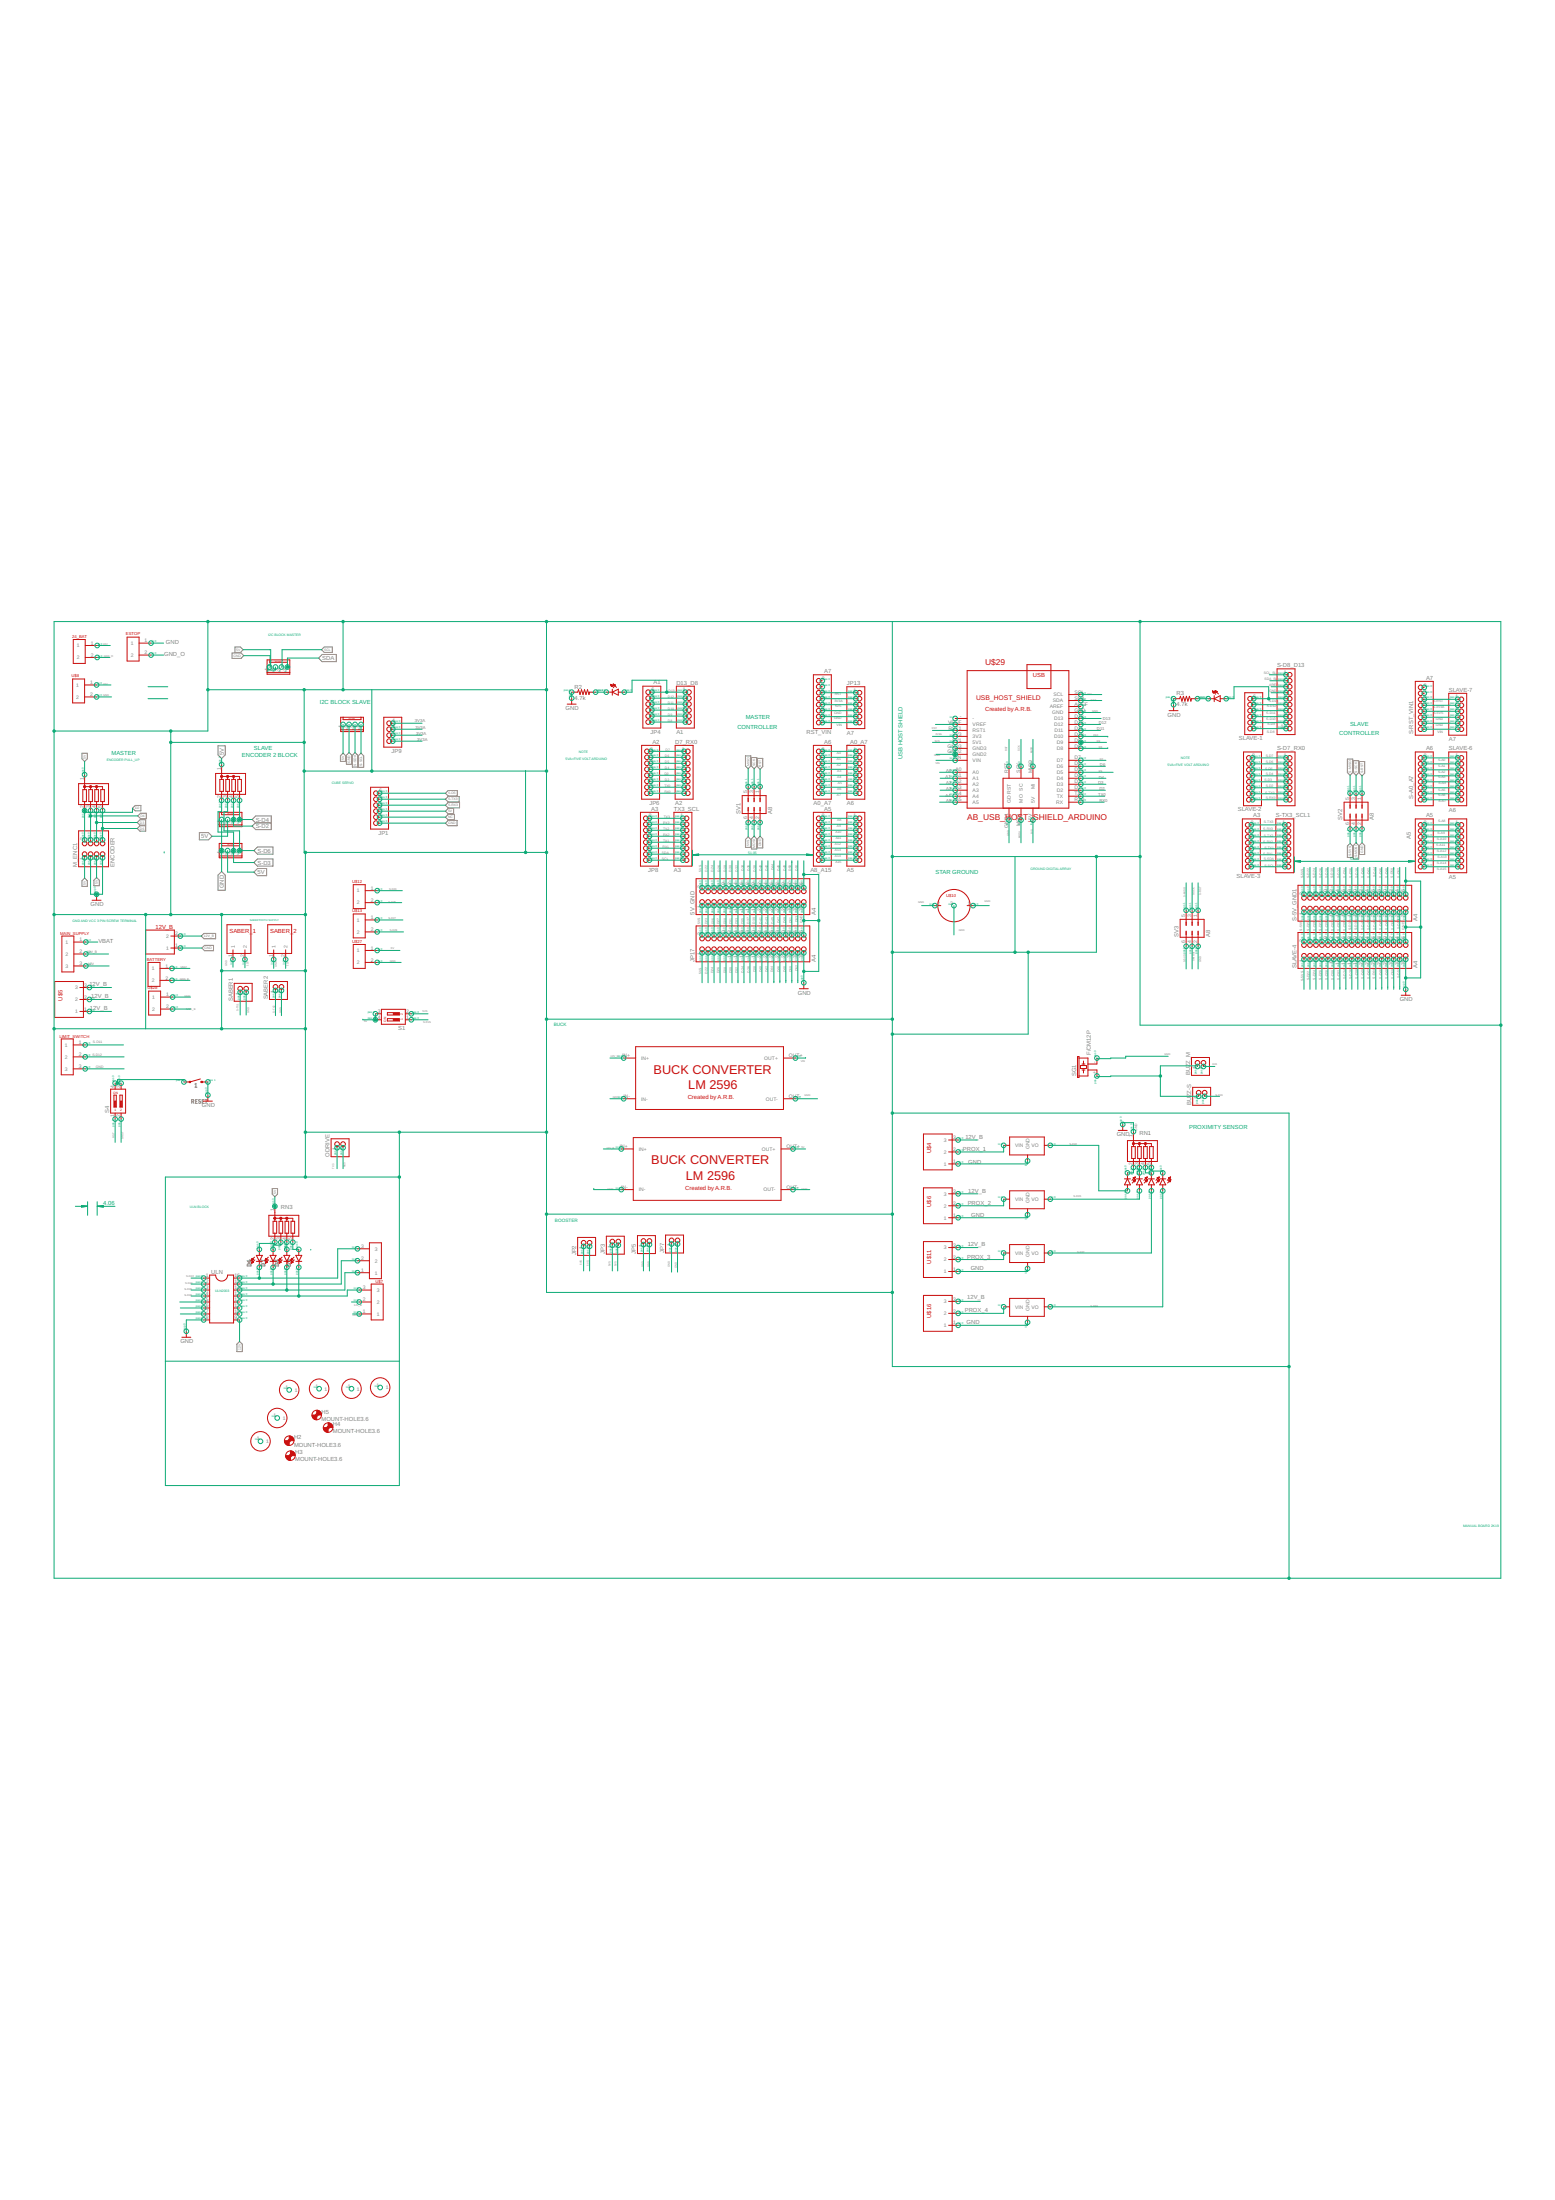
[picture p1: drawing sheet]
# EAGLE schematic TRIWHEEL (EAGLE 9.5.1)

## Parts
5V_GND  A4  PINHD-2X18  [2X18]
12V_B  AB_RIGHT_TER_BLK  [AB_RIGHT_TER_BLK]
24_BAT  AB_SCREW_TERMINAL_5MM_2PIN  [AB_SCREW_TERMINAL_5MM_2PIN]
_A0_A7  A6  PINHD-1X8  [1X08]
A0_A7  A6  PINHD-1X8  [1X08]
A5  A5  PINHD-1X8  [1X08]
A8_A15  A5  PINHD-1X8  [1X08]
BATTERY  AB_SCREW_TERMINAL_5MM_2PIN  [AB_SCREW_TERMINAL_5MM_2PIN]
BUZZ-S  PINHD-1X2  [1X02]
BUZZ_M  PINHD-1X2  [1X02]
D1  LED-3MM-NO_SILK  [LED_3MM-NS]
D2  LED-3MM-NO_SILK  [LED_3MM-NS]
D3  LED-3MM-NO_SILK  [LED_3MM-NS]
D4  LED-3MM-NO_SILK  [LED_3MM-NS]
D5  LED-3MM-NO_SILK  [LED_3MM-NS]
D6  LED-3MM-NO_SILK  [LED_3MM-NS]
D7  LED-3MM-NO_SILK  [LED_3MM-NS]
D7_RX0  A2  PINHD-1X8  [1X08]
D8  LED-3MM-NO_SILK  [LED_3MM-NS]
D9  LED-3MM-NO_SILK  [LED_3MM-NS]
D13  LED-3MM-NO_SILK  [LED_3MM-NS]
D13_D8  A1  PINHD-1X6  [1X06]
ESTOP  AB_SCREW_TERMINAL_5MM_2PIN  [AB_SCREW_TERMINAL_5MM_2PIN]
H2  MOUNT-HOLE3.6  [3,6]
H3  MOUNT-HOLE3.6  [3,6]
H4  MOUNT-HOLE3.6  [3,6]
H5  MOUNT-HOLE3.6  [3,6]
IMU_BLOCK  AB_4PIN_LOC_CONNECTOR  [AB_4PIN_LOC_CONNECTOR]
IMU_BLOCK-M  AB_4PIN_LOC_CONNECTOR  [AB_4PIN_LOC_CONNECTOR]
JP  A5  PINHD-1X8  [1X08]
JP1  PINHD-1X6  [1X06]
JP2  PINHD-1X2  [1X02]
JP3  PINHD-1X2  [1X02]
JP4  A1  PINHD-1X6  [1X06]
JP5  PINHD-1X2  [1X02]
JP6  A2  PINHD-1X8  [1X08]
JP7  PINHD-1X2  [1X02]
JP8  A3  PINHD-1X8  [1X08]
JP9  PINHD-1X4  [1X04]
JP13  A7  PINHD-1X6  [1X06]
JP17  A4  PINHD-2X18  [2X18]
LIMIT_SWITCH  AB_SCREW_TER_5MM_3PIN  [AB_SCREW_TER_5MM_3PIN]
M_ENC1  ENCODER  PINHD-2X4  [2X04]
MAIN_SUPPLY  AB_SCREW_TER_5MM_3PIN  [AB_SCREW_TER_5MM_3PIN]
MAIN_SUPPLY1  AB_SCREW_TER_5MM_3PIN  [AB_SCREW_TER_5MM_3PIN]
ODRIVE  PINHD-1X2  [1X02]
PULL_RESISTOR-M  G04R  [SIL5]
R2  4.7k  R-US_0204/7  [0204/7]
R3  4.7k  R-US_0204/7  [0204/7]
RESET  1  MOMENTARY-SWITCH-SPST-PTH-6.0MM  [TACTILE_SWITCH_PTH_6.0MM]
RN1  G04R  [SIL5]
RN3  G04R  [SIL5]
RST_VIN  A7  PINHD-1X8  [1X08]
S1  DIP02YL  [DIP02YL]
S4  DIP02YL  [DIP02YL]
S-5V_GND1  A4  PINHD-2X18  [2X18]
S-A0_A7  A6  PINHD-1X8  [1X08]
S-D7_RX0  A2  PINHD-1X8  [1X08]
S-D8_D13  PINHD-1X10  [1X10]
S-ENC  G04R  [SIL5]
S-RST_VIN1  A7  PINHD-1X8  [1X08]
S-TX3_SCL1  A3  PINHD-1X8  [1X08]
S_A8_A15  A5  PINHD-1X8  [1X08]
SABER1  PINHD-1X2  [1X02]
SABER2  PINHD-1X2  [1X02]
SABER_1  AB_RIGHT_TER_BLK  [AB_RIGHT_TER_BLK]
SABER_2  AB_RIGHT_TER_BLK  [AB_RIGHT_TER_BLK]
SG1  F/CM12P  [F/CM12P]
SLAVE-1  A1  PINHD-1X6  [1X06]
SLAVE-2  A2  PINHD-1X8  [1X08]
SLAVE-3  A3  PINHD-1X8  [1X08]
SLAVE-4  A4  PINHD-2X18  [2X18]
SLAVE-6  A6  PINHD-1X8  [1X08]
SLAVE-7  A7  PINHD-1X6  [1X06]
SV1  A8  MA03-2  [MA03-2]
SV2  A8  MA03-2  [MA03-2]
SV3  A8  MA03-2  [MA03-2]
TX3_SCL  A3  PINHD-1X8  [1X08]
U$1  AB_LM2596_BUCK_CONVERTER  [AB_LM2596_BUCK_CONVERTER]
U$2  AB_LM2596_BUCK_CONVERTER  [AB_LM2596_BUCK_CONVERTER]
U$4  AB_RIGHT_TER_BLK_3PIN  [AB_RIGHT_TER_BLK_3PIN]
U$5  AB_RIGHT_TER_BLK_3PIN  [AB_RIGHT_TER_BLK_3PIN]
U$6  AB_RIGHT_TER_BLK_3PIN  [AB_RIGHT_TER_BLK_3PIN]
U$7  AB_SCREW_TER_5MM_3PIN  [AB_SCREW_TER_5MM_3PIN]
U$8  AB_SCREW_TERMINAL_5MM_2PIN  [AB_SCREW_TERMINAL_5MM_2PIN]
U$9  AB_PLATED_DRILL_160MIL  [AB_PLATED_DRILL_160MIL]
U$10  AB_JOINT_GND  [AB_JOINT_GND]
U$11  AB_RIGHT_TER_BLK_3PIN  [AB_RIGHT_TER_BLK_3PIN]
U$12  AB_SCREW_TERMINAL_5MM_2PIN  [AB_SCREW_TERMINAL_5MM_2PIN]
U$13  AB_SCREW_TERMINAL_5MM_2PIN  [AB_SCREW_TERMINAL_5MM_2PIN]
U$15  AB_PLATED_DRILL_160MIL  [AB_PLATED_DRILL_160MIL]
U$16  AB_RIGHT_TER_BLK_3PIN  [AB_RIGHT_TER_BLK_3PIN]
U$17  AB_7805_FLAT  [AB_7805_FLAT]
U$18  AB_7805_FLAT  [AB_7805_FLAT]
U$19  AB_7805_FLAT  [AB_7805_FLAT]
U$20  AB_7805_FLAT  [AB_7805_FLAT]
U$21  en1  AB_4PIN_LOC_CONNECTOR  [AB_4PIN_LOC_CONNECTOR]
U$22  en2  AB_4PIN_LOC_CONNECTOR  [AB_4PIN_LOC_CONNECTOR]
U$23  AB_PLATED_DRILL_160MIL  [AB_PLATED_DRILL_160MIL]
U$24  AB_PLATED_DRILL_160MIL  [AB_PLATED_DRILL_160MIL]
U$25  AB_PLATED_DRILL_160MIL  [AB_PLATED_DRILL_160MIL]
U$26  AB_PLATED_DRILL_160MIL  [AB_PLATED_DRILL_160MIL]
U$27  AB_SCREW_TERMINAL_5MM_2PIN  [AB_SCREW_TERMINAL_5MM_2PIN]
U$28  AB_SCREW_TERMINAL_5MM_2PIN  [AB_SCREW_TERMINAL_5MM_2PIN]
U$29  AB_USB_HOST_SHIELD_ARDUINO  [AB_USB_HOST_SHIELD_ARDUINO]
ULN  DIL16  [DIL16]

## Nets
3V3A [nrf]: JP9.1 JP9.2 JP9.3 JP9.4 JP13.2 RST_VIN.5 U$29.3V3
5V [5v]: IMU_BLOCK-M.4 IMU_BLOCK.4 JP1.3 M_ENC1.1 M_ENC1.5 PULL_RESISTOR-M.1 RN3.1 S1.3 S1.4 S-ENC.1 U$2.OUT+ U$21.3 U$22.3 U$27.1
5VS [signal]: 5V_GND.1 5V_GND.2 JP2.1 JP2.2 JP3.1 JP3.2 JP13.3 JP17.1 JP17.2 RST_VIN.4 S1.2 SV1.6 U$29.5V U$29.5V1
12V: MAIN_SUPPLY.3 SABER_1.2 SABER_2.2 ULN.9
12V_B: 12V_B.2 MAIN_SUPPLY1.1 MAIN_SUPPLY1.2 MAIN_SUPPLY.2 U$1.IN+ U$2.IN+ U$4.3 U$5.1 U$5.2 U$5.3 U$6.3 U$11.3 U$16.3
24V: 24_BAT.1 U$8.1
A0 [arduino]: _A0_A7.1 A0_A7.8 U$29.A0
A1 [arduino]: _A0_A7.2 A0_A7.7 U$29.A1
A2 [arduino]: _A0_A7.3 A0_A7.6 U$29.A2
A3 [arduino]: _A0_A7.4 A0_A7.5 U$29.A3
A4 [arduino]: _A0_A7.5 A0_A7.4 U$29.A4
A5 [arduino]: _A0_A7.6 A0_A7.3 U$29.A5
A6 [arduino]: _A0_A7.7 A0_A7.2
A7 [arduino]: _A0_A7.8 A0_A7.1
A8 [arduino]: A8_A15.8 JP.1
A9 [arduino]: A8_A15.7 JP.2
A10 [arduino]: A8_A15.6 JP.3
A11 [arduino]: A8_A15.5 JP.4
A12 [arduino]: A8_A15.4 JP.5
A13 [arduino]: A8_A15.3 JP.6
A14 [arduino]: A8_A15.2 JP.7
A15 [arduino]: A8_A15.1 JP.8
AREF [signal-2]: S-D8_D13.3
D2 [arduino]: D7_RX0.6 JP6.3 M_ENC1.2 PULL_RESISTOR-M.2 U$29.D2
D3 [arduino]: D7_RX0.5 JP6.4 M_ENC1.6 PULL_RESISTOR-M.4 U$29.D3
D4 [arduino]: D7_RX0.4 JP6.5 M_ENC1.4 PULL_RESISTOR-M.3 U$29.D4
D5 [arduino]: D7_RX0.3 JP6.6 U$29.D5
D6 [arduino]: D7_RX0.2 JP6.7 M_ENC1.8 PULL_RESISTOR-M.5 U$29.D6
D7 [arduino]: D7_RX0.1 JP6.8 U$29.D7
D8 [arduino]: D13_D8.6 JP4.1 U$29.D8
D9 [arduino]: D13_D8.5 JP4.2 U$29.D9
D10 [arduino]: D13_D8.4 JP4.3 U$29.D10
D11 [arduino]: D13_D8.3 JP4.4 U$29.D11
D12 [arduino]: D13_D8.2 JP4.5 U$29.D12
D13 [arduino]: D13.A D13_D8.1 JP4.6 U$29.D13
D22 [signal]: 5V_GND.4 JP17.3
D23 [arduino]: 5V_GND.3 JP17.4
D24 [signal]: 5V_GND.6 JP17.5
D25 [signal]: 5V_GND.5 JP17.6
D26 [signal]: 5V_GND.8 JP17.7
D27 [signal]: 5V_GND.7 JP17.8
D28 [signal]: 5V_GND.10 JP17.9
D29 [arduino]: 5V_GND.9 JP17.10
D30 [signal]: 5V_GND.12 JP17.11
D31 [arduino]: 5V_GND.11 BUZZ_M.2 JP17.12
D32 [signal]: 5V_GND.14 JP17.13
D33 [arduino]: 5V_GND.13 JP17.14
D34 [signal]: 5V_GND.16 JP17.15
D35 [arduino]: 5V_GND.15 JP17.16
D36 [signal]: 5V_GND.18 JP17.17
D37 [arduino]: 5V_GND.17 JP17.18
D38 [signal]: 5V_GND.20 JP17.19
D39 [arduino]: 5V_GND.19 JP17.20
D40 [signal]: 5V_GND.22 JP17.21
D41 [arduino]: 5V_GND.21 JP17.22
D42 [signal]: 5V_GND.24 JP17.23
D43 [arduino]: 5V_GND.23 JP17.24
D44 [signal]: 5V_GND.26 JP17.25
D45 [arduino]: 5V_GND.25 JP17.26
D46 [signal]: 5V_GND.28 JP17.27
D47 [arduino]: 5V_GND.27 JP17.28
D48 [signal]: 5V_GND.30 JP17.29
D49 [signal]: 5V_GND.29 JP17.30
D50 [signal]: 5V_GND.32 JP17.31
D51 [signal]: 5V_GND.31 JP17.32
D52 [signal]: 5V_GND.34 JP17.33
D53 [signal]: 5V_GND.33 JP17.34
GND: 5V_GND.35 5V_GND.36 12V_B.1 ESTOP.1 IMU_BLOCK-M.3 IMU_BLOCK.3 JP1.1 JP5.1 JP5.2 JP7.1 JP7.2 JP13.4 JP13.5 JP17.35 JP17.36 LIMIT_SWITCH.3 M_ENC1.3 M_ENC1.7 R2.1 R3.1 RESET.3 RN1.1 RST_VIN.2 RST_VIN.3 S-5V_GND1.35 S-5V_GND1.36 S-D8_D13.4 S-RST_VIN1.2 S-RST_VIN1.3 SABER1.2 SABER2.2 SABER_1.1 SABER_2.1 SG1.- SLAVE-4.35 SLAVE-4.36 SLAVE-7.4 SLAVE-7.5 SV1.2 SV2.2 SV3.2 U$1.IN- U$1.OUT- U$2.IN- U$2.OUT- U$4.1 U$6.1 U$8.2 U$10.1 U$10.2 U$10.3 U$11.1 U$16.1 U$17.2(GND) U$18.2(GND) U$19.2(GND) U$20.2(GND) U$21.4 U$22.4 U$27.2 U$28.1 U$29.GND U$29.GND1(GD) U$29.GND2 U$29.GND3 ULN.8
GND_B: BATTERY.2 U$28.2
GND_O [odrive]: 24_BAT.2 ESTOP.2
MISO [signal]: SV1.5 U$29.MISO(MI)
MOSI [signal]: SV1.4 U$29.MOSI(MO)
N$2: D5.K(C) R3.2
N$3 [signal-3]: BUZZ-S.1 BUZZ_M.1 SG1.+
N$5: D1.K(C) RN1.2
N$6: D2.K(C) RN1.3
N$7 [signal-3]: D6.K(C) U$7.3 ULN.16
N$8 [signal-3]: D7.K(C) U$7.2 ULN.15
N$9 [signal-3]: D8.K(C) U$7.1 ULN.14
N$10 [signal-3]: D9.K(C) MAIN_SUPPLY1.3 ULN.13
N$12 [signal-1]: D6.A RN3.2
N$13 [signal-1]: D7.A RN3.3
N$14 [signal-1]: D8.A RN3.4
N$15 [signal-1]: D9.A RN3.5
N$16 [signal-3]: RESET.1 S4.3 S4.4
N$19: U$29.VREF
N$20: D3.K(C) RN1.4
N$21: D4.K(C) RN1.5
N$32 [signal-1]: ULN.5
N$33 [signal-1]: ULN.6
N$34 [signal-1]: ULN.7
N$140 [signal]: D13.K(C) R2.2
NC: JP1.2
PROX_1: U$4.2 U$17.1(VIN)
PROX_2: U$6.2 U$18.1(VIN)
PROX_3: U$11.2 U$19.1(VIN)
PROX_4: U$16.2 U$20.1(VIN)
RST [arduino]: JP13.1 RST_VIN.6 S4.1 SV1.1 U$29.RST U$29.RST1
RX0 [arduino]: D7_RX0.8 JP6.1 U$29.RX0(RX)
RX1 [arduino]: JP8.3 TX3_SCL.6
RX2 [arduino]: JP8.5 TX3_SCL.4
RX3 [arduino]: JP8.7 ODRIVE.2 TX3_SCL.2
S-3V3A [signal-2]: S-RST_VIN1.5 SLAVE-7.2
S-5VS [signal-2]: S1.1 S-5V_GND1.1 S-5V_GND1.2 S-RST_VIN1.4 SLAVE-4.1 SLAVE-4.2 SLAVE-7.3 SV2.6 SV3.6
S-A0 [signal-2]: S-A0_A7.8 SLAVE-6.1
S-A1 [signal-2]: S-A0_A7.7 SLAVE-6.2
S-A2 [signal-2]: S-A0_A7.6 SLAVE-6.3
S-A3 [signal-2]: S-A0_A7.5 SLAVE-6.4
S-A4 [signal-2]: S-A0_A7.4 SLAVE-6.5
S-A5 [signal-2]: S-A0_A7.3 SLAVE-6.6
S-A6 [signal-2]: S-A0_A7.2 SLAVE-6.7
S-A7 [signal-2]: S-A0_A7.1 SLAVE-6.8
S-A8 [signal-2]: A5.8 S_A8_A15.1
S-A9 [signal-2]: A5.7 S_A8_A15.2
S-A10 [signal-2]: A5.6 S_A8_A15.3
S-A11 [signal-2]: A5.5 S_A8_A15.4
S-A12 [signal-2]: A5.4 S_A8_A15.5
S-A13 [signal-2]: A5.3 S_A8_A15.6
S-A14 [signal-2]: A5.2 S_A8_A15.7
S-A15 [signal-2]: A5.1 S_A8_A15.8
S-D2 [signal-2]: S-D7_RX0.6 S-ENC.4 SLAVE-2.3 U$21.2
S-D3 [signal-2]: S-D7_RX0.5 S-ENC.2 SLAVE-2.4 U$22.2
S-D4 [signal-2]: S-D7_RX0.4 S-ENC.5 SLAVE-2.5 U$21.1
S-D5 [signal-2]: JP1.6 S-D7_RX0.3 SLAVE-2.6
S-D6 [signal-2]: S-D7_RX0.2 S-ENC.3 SLAVE-2.7 U$22.1
S-D7 [signal-2]: S-D7_RX0.1 SLAVE-2.8
S-D8 [signal-2]: S-D8_D13.10 SLAVE-1.1
S-D9 [signal-2]: S-D8_D13.9 SLAVE-1.2
S-D10 [signal-2]: S-D8_D13.8 SLAVE-1.3
S-D11 [signal-2]: LIMIT_SWITCH.1 S-D8_D13.7 SLAVE-1.4
S-D12 [signal-2]: LIMIT_SWITCH.2 S-D8_D13.6 SLAVE-1.5
S-D13 [signal-2]: D5.A S-D8_D13.5 SLAVE-1.6
S-D22 [signal-2]: S-5V_GND1.4 SLAVE-4.3 ULN.1
S-D23 [signal-2]: S-5V_GND1.3 SLAVE-4.4 U$12.1
S-D24 [signal-2]: S-5V_GND1.6 SLAVE-4.5 ULN.2
S-D25 [signal-2]: S-5V_GND1.5 SLAVE-4.6 U$12.2
S-D26 [signal-2]: S-5V_GND1.8 SLAVE-4.7 ULN.3
S-D27 [signal-2]: S-5V_GND1.7 SLAVE-4.8 U$13.1
S-D28 [signal-2]: S-5V_GND1.10 SLAVE-4.9 ULN.4
S-D29 [signal-2]: S-5V_GND1.9 SLAVE-4.10 U$13.2
S-D30 [signal-2]: S-5V_GND1.12 SLAVE-4.11
S-D31 [signal-2]: BUZZ-S.2 S-5V_GND1.11 SLAVE-4.12
S-D32 [signal-2]: S-5V_GND1.14 SLAVE-4.13
S-D33 [signal-2]: D1.A S-5V_GND1.13 SLAVE-4.14 U$17.3(VO)
S-D34 [signal-2]: S-5V_GND1.16 SLAVE-4.15
S-D35 [signal-2]: D2.A S-5V_GND1.15 SLAVE-4.16 U$18.3(VO)
S-D36 [signal-2]: S-5V_GND1.18 SLAVE-4.17
S-D37 [signal-2]: D3.A S-5V_GND1.17 SLAVE-4.18 U$19.3(VO)
S-D38 [signal-2]: S-5V_GND1.20 SLAVE-4.19
S-D39 [signal-2]: D4.A S-5V_GND1.19 SLAVE-4.20 U$20.3(VO)
S-D40 [signal-2]: S-5V_GND1.22 SLAVE-4.21
S-D41 [signal-2]: S-5V_GND1.21 SLAVE-4.22
S-D42 [signal-2]: S-5V_GND1.24 SLAVE-4.23
S-D43 [signal-2]: S-5V_GND1.23 SLAVE-4.24
S-D44 [signal-2]: S-5V_GND1.26 SLAVE-4.25
S-D45 [signal-2]: S-5V_GND1.25 SLAVE-4.26
S-D46 [signal-2]: S-5V_GND1.28 SLAVE-4.27
S-D47 [signal-2]: S-5V_GND1.27 SLAVE-4.28
S-D48 [signal-2]: S-5V_GND1.30 SLAVE-4.29
S-D49 [signal-2]: S-5V_GND1.29 SLAVE-4.30
S-D50 [signal-2]: S-5V_GND1.32 SLAVE-4.31
S-D51 [signal-2]: S-5V_GND1.31 SLAVE-4.32
S-D52 [signal-2]: S-5V_GND1.34 SLAVE-4.33
S-D53 [signal-2]: S-5V_GND1.33 SLAVE-4.34
S-MISO [signal-2]: SV2.5 SV3.5
S-MOSI [signal-2]: SV2.4 SV3.4
S-RST [signal-2]: S4.2 S-RST_VIN1.6 SLAVE-7.1 SV2.1 SV3.1
S-RX0 [signal-2]: S-D7_RX0.8 SLAVE-2.1
S-RX1 [signal-2]: S-TX3_SCL1.6 SLAVE-3.3
S-RX2 [signal-2]: S-TX3_SCL1.4 SLAVE-3.5
S-RX3 [signal-2]: JP1.4 S-TX3_SCL1.2 SLAVE-3.7
S-SCK [signal-2]: SV2.3 SV3.3
S-SCL [signal-2]: IMU_BLOCK.1 S-TX3_SCL1.8 SLAVE-3.1
S-SDA [signal-2]: IMU_BLOCK.2 S-TX3_SCL1.7 SLAVE-3.2
S-TX0 [signal-2]: S-D7_RX0.7 SLAVE-2.2
S-TX1 [signal-2]: S-TX3_SCL1.5 SABER1.1 SLAVE-3.4
S-TX2 [signal-2]: S-TX3_SCL1.3 SABER2.1 SLAVE-3.6
S-TX3 [signal-2]: JP1.5 S-TX3_SCL1.1 SLAVE-3.8
SCK [signal]: SV1.3 U$29.SCK(SC)
SCL [arduino]: IMU_BLOCK-M.2 JP8.1 TX3_SCL.8 U$29.SCL
SCL_SL [signal-2]: S-D8_D13.1
SDA [arduino]: IMU_BLOCK-M.1 JP8.2 TX3_SCL.7 U$29.SDA
SDA_SL [signal-2]: S-D8_D13.2
TX0 [arduino]: D7_RX0.7 JP6.2 U$29.TX0(TX)
TX1 [arduino]: JP8.4 TX3_SCL.5
TX2 [arduino]: JP8.6 TX3_SCL.3
TX3 [arduino]: JP8.8 ODRIVE.1 TX3_SCL.1
VBAT: BATTERY.1 MAIN_SUPPLY.1
VIN [arduino]: JP13.6 RST_VIN.1 S-RST_VIN1.1 SLAVE-7.6 U$1.OUT+ U$29.VIN
Unconnected: RST_VIN.7 RST_VIN.8 S-RST_VIN1.7 S-RST_VIN1.8 U$9.1 U$15.1 U$23.1 U$24.1 U$25.1 U$26.1 U$29.- U$29.AREF ULN.10 ULN.11 ULN.12

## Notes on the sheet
- I2C BLOCK MASTER
- I2C BLOCK SLAVE
- MASTER
- SLAVE
- CONTROLLER
- CONTROLLER
- SLAVE
- NOTE
- MASTER
- ENCODER 2 BLOCK
- 5VA=FIVE VOLT ARDUINO | USB HOST SHIELD | NOTE
- ENCODER PULL_UP
- 5VA=FIVE VOLT ARDUINO
- CUBE SERVO
- GROUND DIGITAL ARRAY
- STAR GROUND
- SABERTOOTH SUPPLY
- GND AND VCC 3 PIN SCREW TERMINAL
- BUCK
- PROXIMITY SENSOR
- ULN BLOCK
- BOOSTER
- ULN2003
- MANUAL BOARD 2K19

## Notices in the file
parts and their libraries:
SparkFun-LED: Licensing: Creative Commons ShareAlike 4.0 International - https://creativecommons.org/licenses/by-sa/4.0
